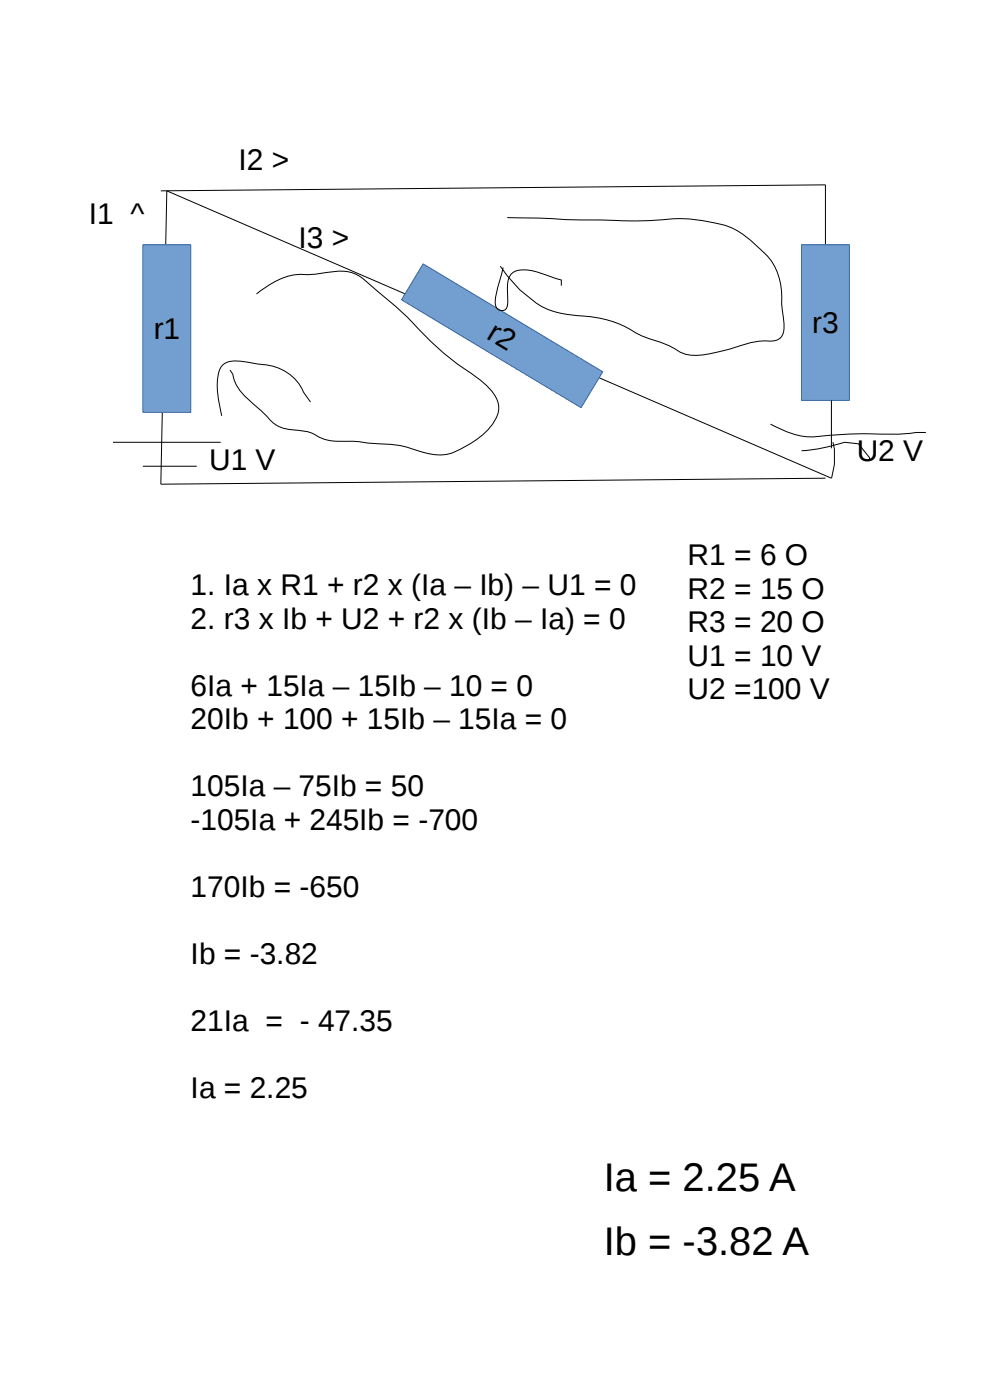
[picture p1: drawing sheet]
<svg xmlns="http://www.w3.org/2000/svg" width="210mm" height="297mm" viewBox="0 0 210 297" stroke-linecap="round" stroke-linejoin="round" font-family="sans-serif">
<path d="M34.1 40.5l141-1.3v12.7M35.4 40.5l-1.3 62.2 141-1.3" fill="none" stroke="#000" stroke-width=".21"/>
<path d="M170 51.9h10.2v33h-10.2z" fill-rule="evenodd" fill="#729fcf"/>
<path d="M170 51.9h10.2v33h-10.2z" fill="none" stroke="#3465a4" stroke-width=".21"/>
<path d="M163.4 90a17 17 0 0 0 10.8 2.5 111.8 111.8 0 0 1 16.1-.4l4-.4h2.1M170 95.6a38.5 38.5 0 0 0 9.1-1.8l3 .3 2.3 3v.3M176.4 84.9v10.2M176.7 93.8l.3 1.5v3.2l-.6 2.9" fill="none" stroke="#000" stroke-width=".21"/>
<path d="M30.3 51.9h10.2v35.6h-10.2z" fill-rule="evenodd" fill="#729fcf"/>
<path d="M30.3 51.9h10.2v35.6h-10.2z" fill="none" stroke="#3465a4" stroke-width=".21"/>
<path d="M35.4 40.5l141 60.9M24 93.8h22.8M30.3 98.9h11.4" fill="none" stroke="#000" stroke-width=".21"/>
<path d="M89.7 56l38.1 22.9-4.5 7.6-38.1-22.9z" fill-rule="evenodd" fill="#729fcf"/>
<path d="M89.7 56l38.1 22.9-4.5 7.6-38.1-22.9z" fill="none" stroke="#3465a4" stroke-width=".21"/>
<path d="M106.7 56.7l-1.1 4.1a7.7 7.7 0 0 0-.3 4.5 1.26 1.26 0 0 0 1.3 .6 1.26 1.26 0 0 0 1-1l.1-2.5a6.9 6.9 0 0 1 .7-4.2 4.5 4.5 0 0 1 4.3-.8l6.4 2v1.2M107.6 46.2l7.6 .1 6.5 .3 5.5 .1a104.5 104.5 0 0 0 16.8-.3 37 37 0 0 1 11.1 1.9 28.4 28.4 0 0 1 8.5 7 14.8 14.8 0 0 1 2.2 9.3l.4 2.9a5.6 5.6 0 0 1-.6 4.1l-.6 .5-.9 .2a19.6 19.6 0 0 0-8.8 1.6 35.9 35.9 0 0 1-7.9 1.5 7.2 7.2 0 0 1-4.6-1.6l-1-.5a49.1 49.1 0 0 1-7.5-3 24.2 24.2 0 0 0-12.6-3.4 15.8 15.8 0 0 1-8.5-3.1l-3-2.3-2.6-3-1.5-2M54.4 62.4a16.7 16.7 0 0 1 9-4.2h3.2l3.3-.5a8.3 8.3 0 0 1 8.3 2.5l3.5 2.9a80.5 80.5 0 0 1 9.3 8.9 60.5 60.5 0 0 0 10.2 8.1l.9 .7a9.1 9.1 0 0 1 3.7 5.2 7.8 7.8 0 0 1-3.5 6.3 21.6 21.6 0 0 1-7.8 4.1 17.7 17.7 0 0 1-7.8-1.4 32 32 0 0 0-8-.9 37.9 37.9 0 0 0-7.8-.5 9.1 9.1 0 0 1-4.7-1.7l-2.7-.6a8 8 0 0 1-7.2-3.3l-3.4-3.1a9.3 9.3 0 0 1-3.5-5.5l-.6-.9M65.9 85.3l-1.5-2.1a10.2 10.2 0 0 0-9.4-5.9l-3.1-.6a6.4 6.4 0 0 0-4.5 .6 5.5 5.5 0 0 0-1.3 4.3l.2 2.8 .7 3.8" fill="none" stroke="#000" stroke-width=".21"/>
<g font-size="8.5">
<text x="128.1" y="252.6">Ia = 2.25 A</text>
<text x="128.1" y="266.3">Ib = -3.82 A</text>
</g>
<g font-size="6.3">
<text x="50.6" y="36.1">I2 &gt;</text>
<text x="18.8" y="47.5">I1 ^</text>
<text x="63.3" y="52.6">I3 &gt;</text>
<text x="32.6" y="71.9">r1</text>
<text x="103" y="71.7" transform="rotate(31 103 71.7)">r2</text>
<text x="172.3" y="70.6">r3</text>
<text x="44.3" y="99.6">U1 V</text>
<text x="181.7" y="97.8">U2 V</text>
<text x="145.8" y="119.9">R1 = 6 O</text>
<text x="40.4" y="126.2">1. Ia x R1 + r2 x (Ia – Ib) – U1 = 0</text>
<text x="145.8" y="127">R2 = 15 O</text>
<text x="40.4" y="133.4">2. r3 x Ib + U2 + r2 x (Ib – Ia) = 0</text>
<text x="145.8" y="134.1">R3 = 20 O</text>
<text x="145.8" y="141.2">U1 = 10 V</text>
<text x="40.4" y="147.6">6Ia + 15Ia – 15Ib – 10 = 0</text>
<text x="145.8" y="148.3">U2 =100 V</text>
<text x="40.4" y="154.7">20Ib + 100 + 15Ib – 15Ia = 0</text>
<text x="40.4" y="168.9">105Ia – 75Ib = 50</text>
<text x="40.4" y="176">-105Ia + 245Ib = -700</text>
<text x="40.4" y="190.2">170Ib = -650</text>
<text x="40.4" y="204.5">Ib = -3.82</text>
<text x="40.4" y="218.7">21Ia = - 47.35</text>
<text x="40.4" y="232.9">Ia = 2.25</text>
</g>
</svg>
